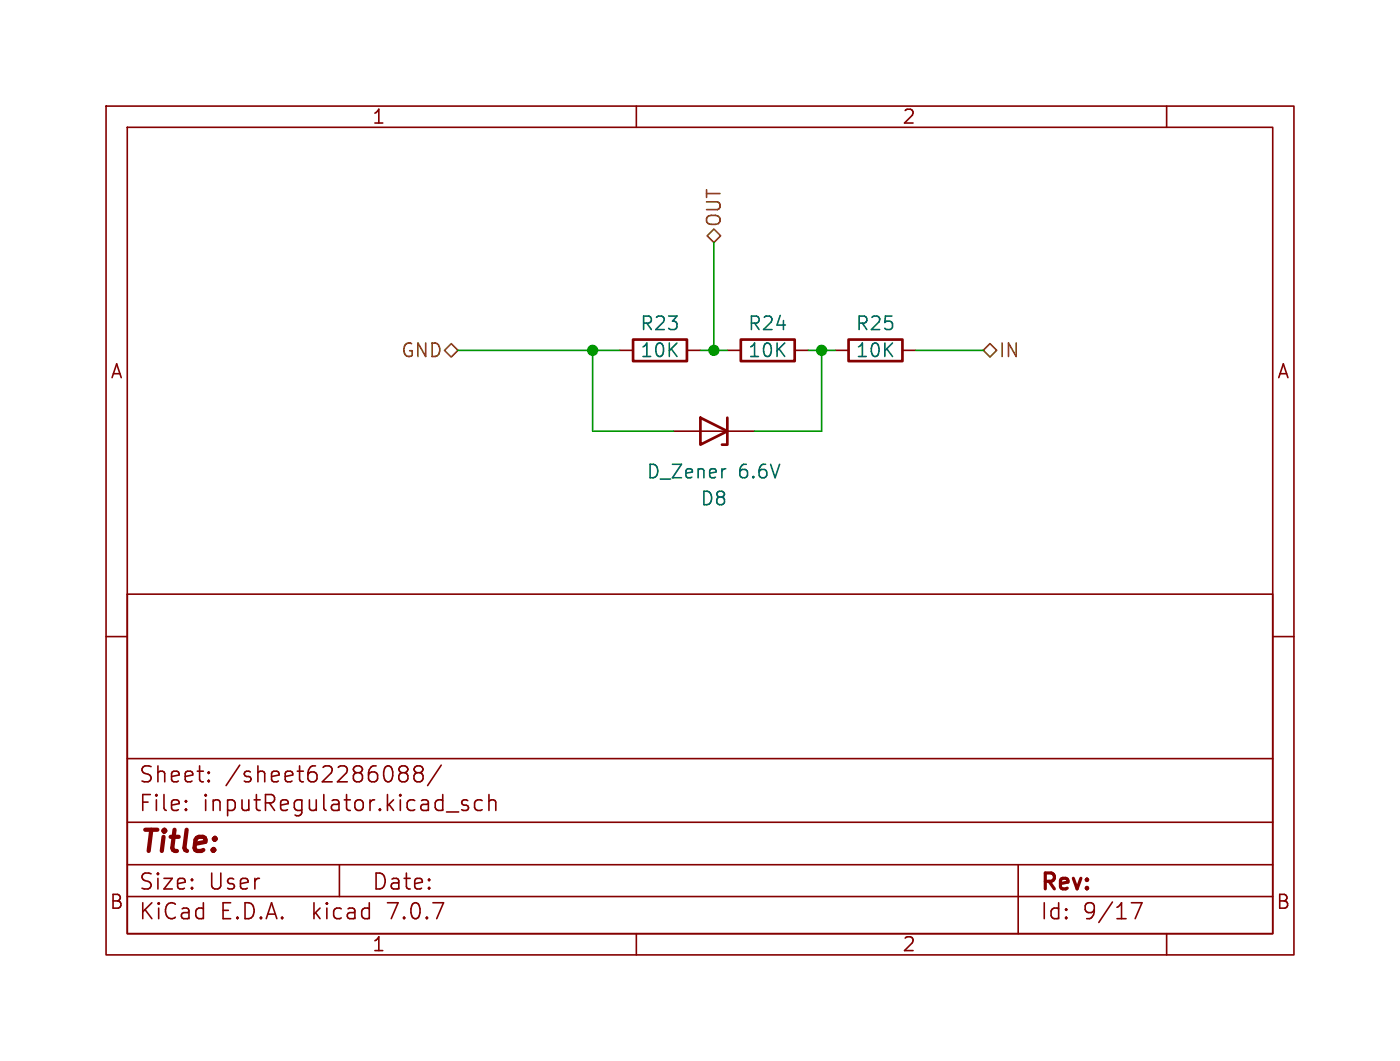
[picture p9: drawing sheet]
<svg xmlns="http://www.w3.org/2000/svg" width="132mm" height="100mm" viewBox="0 0 132 100" stroke-linecap="round" stroke-linejoin="round" font-family="sans-serif">
<g fill="none" stroke="#840000" stroke-width=".15">
<path d="M10 10h112v80h-112zM12 12h108v76h-108zM60 10v2M110 10v2M58.4 33h1.3M64.8 33h1.2M68.6 33h1.2M74.9 33h1.3M78.7 33h1.3M85.1 33h1.3M10 60h2M12 56h108v32h-108z"/>
<path d="M63.5 40.6h7.6M120 60h2M12 77.5h108M12 71.5h108M17.5 76.2l.1 .1-.1 .1M17.5 76.2v.1v.1M17.5 75.5v.1M17.5 76.2v.2M17.5 75.5h.1l-.1 .1M19.7 73.5v.1v.1M19.7 73.5l-.1 .1 .1 .1M19.7 72.8v.1"/>
<path d="M19.7 73.5v.2M19.7 72.8h-.1l.1 .1M37.9 72.8h-.2a.31 .31 0 0 1-.1-.4 .31 .31 0 0 1 .3-.2l.4 .1a.31 .31 0 0 1 .2 .3 .31 .31 0 0 1-.3 .2M37.9 72.8l-.3 .3 .1 .4 .2 .2 .4-.1 .2-.2-.1-.4-.2-.2M37.9 72.8h.3M39.3 72.8h-.1a.31 .31 0 0 1-.2-.4 .31 .31 0 0 1 .3-.2l.4 .1a.31 .31 0 0 1 .2 .3 .31 .31 0 0 1-.3 .2M39.3 72.8h.3M39.3 72.8l-.3 .3 .1 .4 .2 .2 .4-.1 .2-.2-.1-.4-.2-.2M41.6 72.1l-1.3 1.9M42.1 76.5h1.1M44.1 75.5l-.4-.1-.2 .2 .1 .2 .5 .2 .1 .1-.1 .2-.1 .1-.5-.1M45.5 75.5l-.5-.1-.3 .3v.4l.2 .2 .1 .1 .5-.1"/>
<path d="M46.1 75.5a.37 .37 0 0 1 .6 .1v.8M46.1 74.9v1.5M12 84.5h108M12 81.5h108M32 81.5v3M60 88v2M96 81.5v6.5M106.7 85.1h1l-.7 1.5M110 88v2"/>
</g>
<path d="M59.7 32h5.1v2h-5.1zM66 39.4l2.6 1.2-2.6 1.3zM68.6 39.4v2.5h-.5M69.8 32h5.1v2h-5.1zM80 32h5.1v2h-5.1z" fill="none" stroke="#840000" stroke-width=".25"/>
<path d="M68.3 44.2h.1" fill="none" stroke="#006464" stroke-width=".15"/>
<path d="M42.5 32.4l.7 .6-.7 .7-.6-.7zM66.7 22.2l.6-.6 .6 .6-.6 .7zM93.3 32.4l.7 .6-.7 .7-.6-.7z" fill="none" stroke="#725600" stroke-width=".15"/>
<path d="M43.2 33h15.2M55.9 33v7.6h7.6M66 33h2.6M67.3 22.9v10.1M76.2 33h2.5M77.5 33v7.6h-6.4M86.4 33h6.3" fill="none" stroke="#009600" stroke-width=".15"/>
<g fill="#009600" stroke="#009600" stroke-width=".15">
<circle cx="55.9" cy="33" r=".46"/>
<circle cx="67.3" cy="33" r=".46"/>
<circle cx="77.5" cy="33" r=".46"/>
</g>
<text font-size="2.8" fill="#840000" x="13" y="80.9">Title:</text>
<g font-size="2.1" fill="#840000">
<text x="13" y="76.7">File:</text>
<text x="13" y="74">Sheet:</text>
<text x="19.1" y="76.7">inputRegulator.kicad_sch</text>
<text x="21.2" y="74">/sheet62286088/</text>
<text x="13" y="86.9">KiCad</text>
<text x="13" y="84.1">Size:</text>
<text x="19.7" y="84.1">User</text>
<text x="20.7" y="86.9">E.D.A.</text>
<text x="29.6" y="86.9">kicad</text>
<text x="35" y="84.1">Date:</text>
<text x="36.8" y="86.9">7.0.7</text>
<text x="98" y="84.3">Rev:</text>
<text x="98" y="86.9">Id:</text>
<text x="102.1" y="86.9">9/17</text>
</g>
<g font-size="1.8" fill="#840000">
<text x="35" y="11.9">1</text>
<text x="85" y="11.9">2</text>
<text x="10.3" y="35.9">A</text>
<text x="120.3" y="35.9">A</text>
<text x="10.3" y="85.9">B</text>
<text x="35" y="89.9">1</text>
<text x="85" y="89.9">2</text>
<text x="120.3" y="85.9">B</text>
</g>
<g font-size="1.8" fill="#725600">
<text x="68.2" y="21.5" transform="rotate(-90 68.2 21.5)">OUT</text>
<text x="37.7" y="33.9">GND</text>
<text x="94.1" y="33.9">IN</text>
</g>
<g font-size="1.8" fill="#006464">
<text x="60.3" y="31.3">R23</text>
<text x="60.3" y="33.9">10K</text>
<text x="70.4" y="31.3">R24</text>
<text x="70.4" y="33.9">10K</text>
<text x="80.6" y="31.3">R25</text>
<text x="80.6" y="33.9">10K</text>
<text x="60.9" y="45.3">D_Zener</text>
<text x="66" y="47.9">D8</text>
<text x="69.6" y="45.3">6.6V</text>
</g>
</svg>
